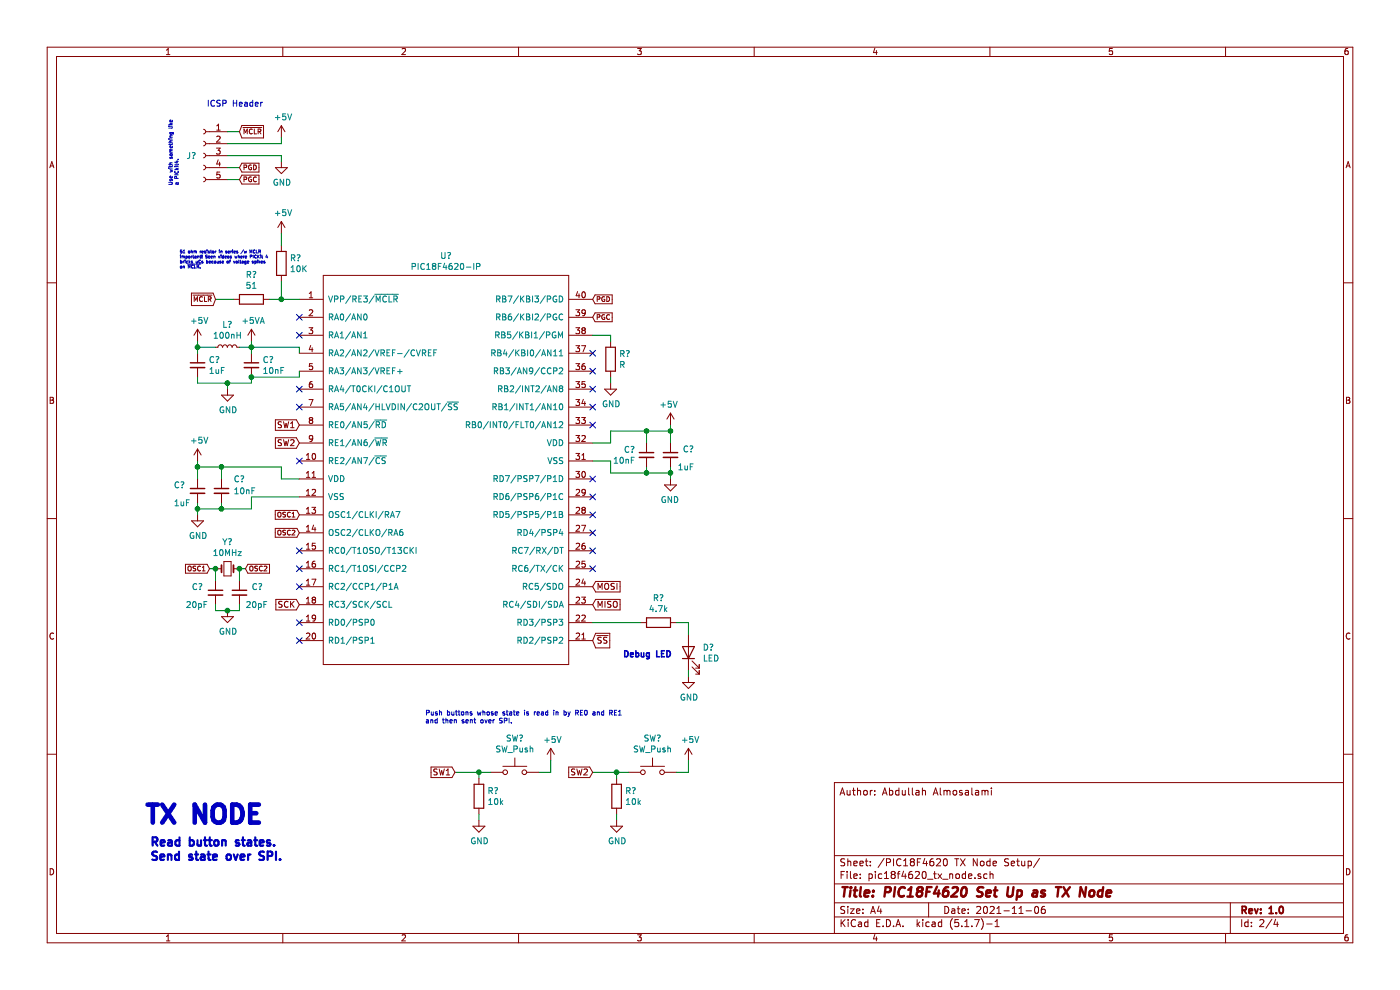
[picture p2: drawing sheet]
EESchema Schematic File Version 4
EELAYER 30 0
EELAYER END
$Descr A4 11693 8268
encoding utf-8
Sheet 2 4
Title "PIC18F4620 Set Up as TX Node"
Date "2021-11-06"
Rev "1.0"
Comp ""
Comment1 ""
Comment2 ""
Comment3 ""
Comment4 "Author: Abdullah Almosalami"
$EndDescr
$Comp
L can_node_board_hw:PIC18F4620-IP U?
U 1 1
P 3750 4000
AR Path="/61A4C010" Ref="U?"  Part="1" 
AR Path="/619FAD4D/61A4C010" Ref="U?"  Part="1" 
F 0 "U?" H 3725 5865 50  0000 C CNN
F 1 "PIC18F4620-IP" H 3725 5774 50  0000 C CNN
F 2 "" H 3600 4550 50  0001 C CNN
F 3 "" H 3600 4550 50  0001 C CNN
	1    3750 4000
	1    0    0    -1  
$EndComp
$Comp
L Device:R R?
U 1 1
P 2350 2200
AR Path="/61A4C016" Ref="R?"  Part="1" 
AR Path="/619FAD4D/61A4C016" Ref="R?"  Part="1" 
F 0 "R?" H 2420 2246 50  0000 L CNN
F 1 "10K" H 2420 2155 50  0000 L CNN
F 2 "" V 2280 2200 50  0001 C CNN
F 3 "~" H 2350 2200 50  0001 C CNN
	1    2350 2200
	1    0    0    -1  
$EndComp
$Comp
L Device:R R?
U 1 1
P 2100 2500
AR Path="/61A4C01C" Ref="R?"  Part="1" 
AR Path="/619FAD4D/61A4C01C" Ref="R?"  Part="1" 
F 0 "R?" V 1893 2500 50  0000 C CNN
F 1 "51" V 1984 2500 50  0000 C CNN
F 2 "" V 2030 2500 50  0001 C CNN
F 3 "~" H 2100 2500 50  0001 C CNN
	1    2100 2500
	0    1    1    0   
$EndComp
$Comp
L Connector:Conn_01x05_Female J?
U 1 1
P 1700 1300
AR Path="/61A4C022" Ref="J?"  Part="1" 
AR Path="/619FAD4D/61A4C022" Ref="J?"  Part="1" 
F 0 "J?" H 1800 1300 50  0000 C CNN
F 1 "Conn_01x05_Female" H 1600 1700 50  0001 C CNN
F 2 "" H 1700 1300 50  0001 C CNN
F 3 "~" H 1700 1300 50  0001 C CNN
	1    1700 1300
	-1   0    0    -1  
$EndComp
Text GLabel 2000 1100 2    40   Input ~ 0
~MCLR
Text GLabel 2000 1400 2    40   Input ~ 0
PGD
Text GLabel 2000 1500 2    40   Input ~ 0
PGC
$Comp
L power:+5V #PWR?
U 1 1
P 2350 1150
AR Path="/61A4C02B" Ref="#PWR?"  Part="1" 
AR Path="/619FAD4D/61A4C02B" Ref="#PWR?"  Part="1" 
F 0 "#PWR?" H 2350 1000 50  0001 C CNN
F 1 "+5V" H 2365 1323 50  0000 C CNN
F 2 "" H 2350 1150 50  0001 C CNN
F 3 "" H 2350 1150 50  0001 C CNN
	1    2350 1150
	1    0    0    -1  
$EndComp
$Comp
L power:GND #PWR?
U 1 1
P 2350 1350
AR Path="/61A4C031" Ref="#PWR?"  Part="1" 
AR Path="/619FAD4D/61A4C031" Ref="#PWR?"  Part="1" 
F 0 "#PWR?" H 2350 1100 50  0001 C CNN
F 1 "GND" H 2355 1177 50  0000 C CNN
F 2 "" H 2350 1350 50  0001 C CNN
F 3 "" H 2350 1350 50  0001 C CNN
	1    2350 1350
	1    0    0    -1  
$EndComp
Wire Wire Line
	2350 1200 1900 1200
Wire Wire Line
	1900 1300 2350 1300
Wire Wire Line
	1900 1100 2000 1100
Wire Wire Line
	1900 1400 2000 1400
Wire Wire Line
	1900 1500 2000 1500
Wire Wire Line
	2350 1200 2350 1150
Wire Wire Line
	2350 1300 2350 1350
Text GLabel 1800 2500 0    40   Input ~ 0
~MCLR
Wire Wire Line
	1800 2500 1950 2500
Wire Wire Line
	2250 2500 2350 2500
$Comp
L power:+5V #PWR?
U 1 1
P 2350 1950
AR Path="/61A4C041" Ref="#PWR?"  Part="1" 
AR Path="/619FAD4D/61A4C041" Ref="#PWR?"  Part="1" 
F 0 "#PWR?" H 2350 1800 50  0001 C CNN
F 1 "+5V" H 2365 2123 50  0000 C CNN
F 2 "" H 2350 1950 50  0001 C CNN
F 3 "" H 2350 1950 50  0001 C CNN
	1    2350 1950
	1    0    0    -1  
$EndComp
Wire Wire Line
	2350 2500 2350 2350
Connection ~ 2350 2500
Wire Wire Line
	2350 2500 2500 2500
Wire Wire Line
	2350 2050 2350 1950
Text Notes 1500 2250 0    25   ~ 0
51 ohm resistor in series /w MCLR\nimportant! Seen videos where PICKit 4\nbricks uCs because of voltage spikes\non ~MCLR.
NoConn ~ 2500 2650
NoConn ~ 2500 2800
Wire Wire Line
	5100 2800 5100 2850
Wire Wire Line
	5100 3200 5100 3150
$Comp
L power:GND #PWR?
U 1 1
P 5100 3200
AR Path="/61A4C07C" Ref="#PWR?"  Part="1" 
AR Path="/619FAD4D/61A4C07C" Ref="#PWR?"  Part="1" 
F 0 "#PWR?" H 5100 2950 50  0001 C CNN
F 1 "GND" H 5105 3027 50  0000 C CNN
F 2 "" H 5100 3200 50  0001 C CNN
F 3 "" H 5100 3200 50  0001 C CNN
	1    5100 3200
	1    0    0    -1  
$EndComp
Wire Wire Line
	4950 2800 5100 2800
$Comp
L Device:R R?
U 1 1
P 5100 3000
AR Path="/61A4C083" Ref="R?"  Part="1" 
AR Path="/619FAD4D/61A4C083" Ref="R?"  Part="1" 
F 0 "R?" H 5170 3046 50  0000 L CNN
F 1 "R" H 5170 2955 50  0000 L CNN
F 2 "" V 5030 3000 50  0001 C CNN
F 3 "~" H 5100 3000 50  0001 C CNN
	1    5100 3000
	1    0    0    -1  
$EndComp
NoConn ~ 4950 2950
NoConn ~ 4950 3100
NoConn ~ 4950 3250
NoConn ~ 4950 3400
NoConn ~ 4950 3550
Text GLabel 4950 2650 2    40   Input ~ 0
PGC
Text GLabel 4950 2500 2    40   Input ~ 0
PGD
$Comp
L Device:L_Small L?
U 1 1
P 1900 2900
AR Path="/61A4C090" Ref="L?"  Part="1" 
AR Path="/619FAD4D/61A4C090" Ref="L?"  Part="1" 
F 0 "L?" V 2085 2900 50  0000 C CNN
F 1 "100nH" V 1994 2900 50  0000 C CNN
F 2 "" H 1900 2900 50  0001 C CNN
F 3 "~" H 1900 2900 50  0001 C CNN
	1    1900 2900
	0    -1   -1   0   
$EndComp
$Comp
L power:+5V #PWR?
U 1 1
P 1650 2850
AR Path="/61A4C096" Ref="#PWR?"  Part="1" 
AR Path="/619FAD4D/61A4C096" Ref="#PWR?"  Part="1" 
F 0 "#PWR?" H 1650 2700 50  0001 C CNN
F 1 "+5V" H 1665 3023 50  0000 C CNN
F 2 "" H 1650 2850 50  0001 C CNN
F 3 "" H 1650 2850 50  0001 C CNN
	1    1650 2850
	1    0    0    -1  
$EndComp
$Comp
L power:+5VA #PWR?
U 1 1
P 2100 2850
AR Path="/61A4C09C" Ref="#PWR?"  Part="1" 
AR Path="/619FAD4D/61A4C09C" Ref="#PWR?"  Part="1" 
F 0 "#PWR?" H 2100 2700 50  0001 C CNN
F 1 "+5VA" H 2115 3023 50  0000 C CNN
F 2 "" H 2100 2850 50  0001 C CNN
F 3 "" H 2100 2850 50  0001 C CNN
	1    2100 2850
	1    0    0    -1  
$EndComp
Wire Wire Line
	1650 2850 1650 2900
Wire Wire Line
	1650 2900 1800 2900
Wire Wire Line
	2100 2900 2100 2850
Wire Wire Line
	2000 2900 2100 2900
Connection ~ 1650 2900
Wire Wire Line
	1650 2900 1650 2950
Wire Wire Line
	2100 2950 2100 2900
Connection ~ 2100 2900
Wire Wire Line
	2500 3150 2500 3100
Wire Wire Line
	2100 2900 2500 2900
Wire Wire Line
	2500 2900 2500 2950
Wire Wire Line
	2100 3150 2500 3150
Wire Wire Line
	1900 3250 1900 3200
$Comp
L power:GND #PWR?
U 1 1
P 1900 3250
AR Path="/61A4C0AF" Ref="#PWR?"  Part="1" 
AR Path="/619FAD4D/61A4C0AF" Ref="#PWR?"  Part="1" 
F 0 "#PWR?" H 1900 3000 50  0001 C CNN
F 1 "GND" H 1905 3077 50  0000 C CNN
F 2 "" H 1900 3250 50  0001 C CNN
F 3 "" H 1900 3250 50  0001 C CNN
	1    1900 3250
	1    0    0    -1  
$EndComp
$Comp
L Device:C_Small C?
U 1 1
P 1650 3050
AR Path="/61A4C0B5" Ref="C?"  Part="1" 
AR Path="/619FAD4D/61A4C0B5" Ref="C?"  Part="1" 
F 0 "C?" H 1742 3096 50  0000 L CNN
F 1 "1uF" H 1742 3005 50  0000 L CNN
F 2 "" H 1650 3050 50  0001 C CNN
F 3 "~" H 1650 3050 50  0001 C CNN
	1    1650 3050
	1    0    0    -1  
$EndComp
$Comp
L Device:C_Small C?
U 1 1
P 2100 3050
AR Path="/61A4C0BB" Ref="C?"  Part="1" 
AR Path="/619FAD4D/61A4C0BB" Ref="C?"  Part="1" 
F 0 "C?" H 2192 3096 50  0000 L CNN
F 1 "10nF" H 2192 3005 50  0000 L CNN
F 2 "" H 2100 3050 50  0001 C CNN
F 3 "~" H 2100 3050 50  0001 C CNN
	1    2100 3050
	1    0    0    -1  
$EndComp
Wire Wire Line
	1650 3150 1650 3200
Wire Wire Line
	1650 3200 1900 3200
Wire Wire Line
	1900 3200 2100 3200
Wire Wire Line
	2100 3200 2100 3150
Connection ~ 1900 3200
Connection ~ 2100 3150
NoConn ~ 2500 3250
NoConn ~ 2500 3400
Text GLabel 2500 3550 0    50   Input ~ 0
SW1
Text GLabel 2500 3700 0    50   Input ~ 0
SW2
$Comp
L power:+5V #PWR?
U 1 1
P 5750 6350
AR Path="/61A4C0CB" Ref="#PWR?"  Part="1" 
AR Path="/619FAD4D/61A4C0CB" Ref="#PWR?"  Part="1" 
F 0 "#PWR?" H 5750 6200 50  0001 C CNN
F 1 "+5V" H 5765 6523 50  0000 C CNN
F 2 "" H 5750 6350 50  0001 C CNN
F 3 "" H 5750 6350 50  0001 C CNN
	1    5750 6350
	1    0    0    -1  
$EndComp
Wire Wire Line
	5750 6450 5750 6350
Wire Wire Line
	5650 6450 5750 6450
Wire Wire Line
	5150 6850 5150 6800
Wire Wire Line
	5150 6450 5250 6450
Wire Wire Line
	5150 6500 5150 6450
Connection ~ 5150 6450
Wire Wire Line
	4950 6450 5150 6450
$Comp
L Switch:SW_Push SW?
U 1 1
P 5450 6450
AR Path="/61A4C0D8" Ref="SW?"  Part="1" 
AR Path="/619FAD4D/61A4C0D8" Ref="SW?"  Part="1" 
F 0 "SW?" H 5450 6735 50  0000 C CNN
F 1 "SW_Push" H 5450 6644 50  0000 C CNN
F 2 "" H 5450 6650 50  0001 C CNN
F 3 "~" H 5450 6650 50  0001 C CNN
	1    5450 6450
	1    0    0    -1  
$EndComp
$Comp
L power:GND #PWR?
U 1 1
P 5150 6850
AR Path="/61A4C0DE" Ref="#PWR?"  Part="1" 
AR Path="/619FAD4D/61A4C0DE" Ref="#PWR?"  Part="1" 
F 0 "#PWR?" H 5150 6600 50  0001 C CNN
F 1 "GND" H 5155 6677 50  0000 C CNN
F 2 "" H 5150 6850 50  0001 C CNN
F 3 "" H 5150 6850 50  0001 C CNN
	1    5150 6850
	1    0    0    -1  
$EndComp
Text GLabel 4950 6450 0    50   Input ~ 0
SW2
$Comp
L Device:R R?
U 1 1
P 5150 6650
AR Path="/61A4C0E5" Ref="R?"  Part="1" 
AR Path="/619FAD4D/61A4C0E5" Ref="R?"  Part="1" 
F 0 "R?" H 5220 6696 50  0000 L CNN
F 1 "10k" H 5220 6605 50  0000 L CNN
F 2 "" V 5080 6650 50  0001 C CNN
F 3 "~" H 5150 6650 50  0001 C CNN
	1    5150 6650
	1    0    0    -1  
$EndComp
$Comp
L power:+5V #PWR?
U 1 1
P 4600 6350
AR Path="/61A4C0EB" Ref="#PWR?"  Part="1" 
AR Path="/619FAD4D/61A4C0EB" Ref="#PWR?"  Part="1" 
F 0 "#PWR?" H 4600 6200 50  0001 C CNN
F 1 "+5V" H 4615 6523 50  0000 C CNN
F 2 "" H 4600 6350 50  0001 C CNN
F 3 "" H 4600 6350 50  0001 C CNN
	1    4600 6350
	1    0    0    -1  
$EndComp
Wire Wire Line
	4600 6450 4600 6350
Wire Wire Line
	4500 6450 4600 6450
Wire Wire Line
	4000 6850 4000 6800
Wire Wire Line
	4000 6450 4100 6450
Wire Wire Line
	4000 6500 4000 6450
Connection ~ 4000 6450
Wire Wire Line
	3800 6450 4000 6450
$Comp
L Switch:SW_Push SW?
U 1 1
P 4300 6450
AR Path="/61A4C0F8" Ref="SW?"  Part="1" 
AR Path="/619FAD4D/61A4C0F8" Ref="SW?"  Part="1" 
F 0 "SW?" H 4300 6735 50  0000 C CNN
F 1 "SW_Push" H 4300 6644 50  0000 C CNN
F 2 "" H 4300 6650 50  0001 C CNN
F 3 "~" H 4300 6650 50  0001 C CNN
	1    4300 6450
	1    0    0    -1  
$EndComp
$Comp
L power:GND #PWR?
U 1 1
P 4000 6850
AR Path="/61A4C0FE" Ref="#PWR?"  Part="1" 
AR Path="/619FAD4D/61A4C0FE" Ref="#PWR?"  Part="1" 
F 0 "#PWR?" H 4000 6600 50  0001 C CNN
F 1 "GND" H 4005 6677 50  0000 C CNN
F 2 "" H 4000 6850 50  0001 C CNN
F 3 "" H 4000 6850 50  0001 C CNN
	1    4000 6850
	1    0    0    -1  
$EndComp
Text GLabel 3800 6450 0    50   Input ~ 0
SW1
$Comp
L Device:R R?
U 1 1
P 4000 6650
AR Path="/61A4C105" Ref="R?"  Part="1" 
AR Path="/619FAD4D/61A4C105" Ref="R?"  Part="1" 
F 0 "R?" H 4070 6696 50  0000 L CNN
F 1 "10k" H 4070 6605 50  0000 L CNN
F 2 "" V 3930 6650 50  0001 C CNN
F 3 "~" H 4000 6650 50  0001 C CNN
	1    4000 6650
	1    0    0    -1  
$EndComp
Text Notes 3550 6050 0    40   ~ 0
Push buttons whose state is read in by RE0 and RE1\nand then sent over SPI.
NoConn ~ 2500 3850
$Comp
L power:+5V #PWR?
U 1 1
P 1650 3850
AR Path="/61A4C10D" Ref="#PWR?"  Part="1" 
AR Path="/619FAD4D/61A4C10D" Ref="#PWR?"  Part="1" 
F 0 "#PWR?" H 1650 3700 50  0001 C CNN
F 1 "+5V" H 1665 4023 50  0000 C CNN
F 2 "" H 1650 3850 50  0001 C CNN
F 3 "" H 1650 3850 50  0001 C CNN
	1    1650 3850
	1    0    0    -1  
$EndComp
$Comp
L power:GND #PWR?
U 1 1
P 1650 4300
AR Path="/61A4C113" Ref="#PWR?"  Part="1" 
AR Path="/619FAD4D/61A4C113" Ref="#PWR?"  Part="1" 
F 0 "#PWR?" H 1650 4050 50  0001 C CNN
F 1 "GND" H 1655 4127 50  0000 C CNN
F 2 "" H 1650 4300 50  0001 C CNN
F 3 "" H 1650 4300 50  0001 C CNN
	1    1650 4300
	1    0    0    -1  
$EndComp
$Comp
L Device:C_Small C?
U 1 1
P 1650 4100
AR Path="/61A4C119" Ref="C?"  Part="1" 
AR Path="/619FAD4D/61A4C119" Ref="C?"  Part="1" 
F 0 "C?" H 1450 4150 50  0000 L CNN
F 1 "1uF" H 1450 4000 50  0000 L CNN
F 2 "" H 1650 4100 50  0001 C CNN
F 3 "~" H 1650 4100 50  0001 C CNN
	1    1650 4100
	1    0    0    -1  
$EndComp
$Comp
L Device:C_Small C?
U 1 1
P 1850 4100
AR Path="/61A4C11F" Ref="C?"  Part="1" 
AR Path="/619FAD4D/61A4C11F" Ref="C?"  Part="1" 
F 0 "C?" H 1950 4200 50  0000 L CNN
F 1 "10nF" H 1950 4100 50  0000 L CNN
F 2 "" H 1850 4100 50  0001 C CNN
F 3 "~" H 1850 4100 50  0001 C CNN
	1    1850 4100
	1    0    0    -1  
$EndComp
Wire Wire Line
	2350 3900 2350 4000
Wire Wire Line
	2350 4000 2500 4000
Wire Wire Line
	5100 3600 5100 3700
Wire Wire Line
	5100 3700 4950 3700
Wire Wire Line
	4950 3850 5100 3850
Wire Wire Line
	5100 3850 5100 3950
Wire Wire Line
	1650 4300 1650 4250
Wire Wire Line
	1650 4000 1650 3900
Wire Wire Line
	1650 3900 1850 3900
Connection ~ 1650 3900
Wire Wire Line
	1650 3900 1650 3850
Wire Wire Line
	1650 4250 1850 4250
Connection ~ 1650 4250
Wire Wire Line
	1650 4250 1650 4200
Wire Wire Line
	1850 4250 1850 4200
Wire Wire Line
	1850 4000 1850 3900
Connection ~ 1850 3900
Wire Wire Line
	1850 3900 2350 3900
$Comp
L power:+5V #PWR?
U 1 1
P 5600 3550
AR Path="/61A4C137" Ref="#PWR?"  Part="1" 
AR Path="/619FAD4D/61A4C137" Ref="#PWR?"  Part="1" 
F 0 "#PWR?" H 5600 3400 50  0001 C CNN
F 1 "+5V" H 5615 3723 50  0000 C CNN
F 2 "" H 5600 3550 50  0001 C CNN
F 3 "" H 5600 3550 50  0001 C CNN
	1    5600 3550
	-1   0    0    -1  
$EndComp
$Comp
L power:GND #PWR?
U 1 1
P 5600 4000
AR Path="/61A4C13D" Ref="#PWR?"  Part="1" 
AR Path="/619FAD4D/61A4C13D" Ref="#PWR?"  Part="1" 
F 0 "#PWR?" H 5600 3750 50  0001 C CNN
F 1 "GND" H 5605 3827 50  0000 C CNN
F 2 "" H 5600 4000 50  0001 C CNN
F 3 "" H 5600 4000 50  0001 C CNN
	1    5600 4000
	-1   0    0    -1  
$EndComp
$Comp
L Device:C_Small C?
U 1 1
P 5600 3800
AR Path="/61A4C143" Ref="C?"  Part="1" 
AR Path="/619FAD4D/61A4C143" Ref="C?"  Part="1" 
F 0 "C?" H 5400 3850 50  0000 L CNN
F 1 "1uF" H 5400 3700 50  0000 L CNN
F 2 "" H 5600 3800 50  0001 C CNN
F 3 "~" H 5600 3800 50  0001 C CNN
	1    5600 3800
	-1   0    0    -1  
$EndComp
$Comp
L Device:C_Small C?
U 1 1
P 5400 3800
AR Path="/61A4C149" Ref="C?"  Part="1" 
AR Path="/619FAD4D/61A4C149" Ref="C?"  Part="1" 
F 0 "C?" H 5492 3846 50  0000 L CNN
F 1 "10nF" H 5492 3755 50  0000 L CNN
F 2 "" H 5400 3800 50  0001 C CNN
F 3 "~" H 5400 3800 50  0001 C CNN
	1    5400 3800
	-1   0    0    -1  
$EndComp
Wire Wire Line
	5600 4000 5600 3950
Wire Wire Line
	5600 3700 5600 3600
Wire Wire Line
	5600 3600 5400 3600
Connection ~ 5600 3600
Wire Wire Line
	5600 3600 5600 3550
Wire Wire Line
	5600 3950 5400 3950
Connection ~ 5600 3950
Wire Wire Line
	5600 3950 5600 3900
Wire Wire Line
	5400 3950 5400 3900
Connection ~ 5400 3950
Wire Wire Line
	5400 3950 5100 3950
Wire Wire Line
	5400 3700 5400 3600
Connection ~ 5400 3600
Wire Wire Line
	5400 3600 5100 3600
$Comp
L Device:Crystal_Small Y?
U 1 1
P 1900 4750
AR Path="/61A4C15D" Ref="Y?"  Part="1" 
AR Path="/619FAD4D/61A4C15D" Ref="Y?"  Part="1" 
F 0 "Y?" H 1900 4975 50  0000 C CNN
F 1 "10MHz" H 1900 4884 50  0000 C CNN
F 2 "" H 1900 4750 50  0001 C CNN
F 3 "~" H 1900 4750 50  0001 C CNN
	1    1900 4750
	1    0    0    -1  
$EndComp
$Comp
L Device:C_Small C?
U 1 1
P 1800 4950
AR Path="/61A4C163" Ref="C?"  Part="1" 
AR Path="/619FAD4D/61A4C163" Ref="C?"  Part="1" 
F 0 "C?" H 1600 5000 50  0000 L CNN
F 1 "20pF" H 1550 4850 50  0000 L CNN
F 2 "" H 1800 4950 50  0001 C CNN
F 3 "~" H 1800 4950 50  0001 C CNN
	1    1800 4950
	1    0    0    -1  
$EndComp
$Comp
L Device:C_Small C?
U 1 1
P 2000 4950
AR Path="/61A4C169" Ref="C?"  Part="1" 
AR Path="/619FAD4D/61A4C169" Ref="C?"  Part="1" 
F 0 "C?" H 2100 5000 50  0000 L CNN
F 1 "20pF" H 2050 4850 50  0000 L CNN
F 2 "" H 2000 4950 50  0001 C CNN
F 3 "~" H 2000 4950 50  0001 C CNN
	1    2000 4950
	1    0    0    -1  
$EndComp
$Comp
L power:GND #PWR?
U 1 1
P 1900 5100
AR Path="/61A4C16F" Ref="#PWR?"  Part="1" 
AR Path="/619FAD4D/61A4C16F" Ref="#PWR?"  Part="1" 
F 0 "#PWR?" H 1900 4850 50  0001 C CNN
F 1 "GND" H 1905 4927 50  0000 C CNN
F 2 "" H 1900 5100 50  0001 C CNN
F 3 "" H 1900 5100 50  0001 C CNN
	1    1900 5100
	1    0    0    -1  
$EndComp
Wire Wire Line
	1900 5100 1800 5100
Wire Wire Line
	1800 5100 1800 5050
Wire Wire Line
	1800 4850 1800 4750
Wire Wire Line
	2000 4750 2000 4850
Wire Wire Line
	2000 5100 1900 5100
Wire Wire Line
	2000 5050 2000 5100
Connection ~ 1900 5100
Text GLabel 1750 4750 0    40   Input ~ 0
OSC1
Text GLabel 2050 4750 2    40   Input ~ 0
OSC2
Wire Wire Line
	1750 4750 1800 4750
Connection ~ 1800 4750
Wire Wire Line
	2000 4750 2050 4750
Connection ~ 2000 4750
Wire Wire Line
	2100 4150 2100 4250
Wire Wire Line
	2100 4250 1850 4250
Wire Wire Line
	2100 4150 2500 4150
Connection ~ 1850 4250
Text GLabel 2500 4300 0    40   Input ~ 0
OSC1
NoConn ~ 2500 4600
NoConn ~ 2500 4750
NoConn ~ 2500 4900
NoConn ~ 2500 5200
NoConn ~ 2500 5350
Text GLabel 2500 5050 0    50   Input ~ 0
SCK
Text GLabel 4950 5050 2    50   Input ~ 0
MISO
Text GLabel 4950 4900 2    50   Input ~ 0
MOSI
NoConn ~ 4950 4750
NoConn ~ 4950 4600
NoConn ~ 4950 4450
NoConn ~ 4950 4300
NoConn ~ 4950 4150
NoConn ~ 4950 4000
Text Notes 2200 900  2    50   ~ 0
ICSP Header
Text Notes 1500 1550 1    30   ~ 0
Use with something like\na PICkit4.
Text Notes 1200 6900 0    150  ~ 30
TX NODE
$Comp
L power:GND #PWR?
U 1 1
P 5750 5650
AR Path="/61A4C1B2" Ref="#PWR?"  Part="1" 
AR Path="/619FAD4D/61A4C1B2" Ref="#PWR?"  Part="1" 
F 0 "#PWR?" H 5750 5400 50  0001 C CNN
F 1 "GND" H 5755 5477 50  0000 C CNN
F 2 "" H 5750 5650 50  0001 C CNN
F 3 "" H 5750 5650 50  0001 C CNN
	1    5750 5650
	1    0    0    -1  
$EndComp
$Comp
L Device:LED D?
U 1 1
P 5750 5450
AR Path="/61A4C1B8" Ref="D?"  Part="1" 
AR Path="/619FAD4D/61A4C1B8" Ref="D?"  Part="1" 
F 0 "D?" V 5789 5332 50  0000 R CNN
F 1 "LED" V 5698 5332 50  0000 R CNN
F 2 "" H 5750 5450 50  0001 C CNN
F 3 "~" H 5750 5450 50  0001 C CNN
	1    5750 5450
	0    -1   -1   0   
$EndComp
Wire Wire Line
	5750 5650 5750 5600
Wire Wire Line
	5750 5300 5750 5200
Text Notes 5200 5500 0    50   ~ 10
Debug LED
Wire Wire Line
	4950 5200 5350 5200
Wire Wire Line
	5650 5200 5750 5200
$Comp
L Device:R R?
U 1 1
P 5500 5200
AR Path="/61A4C1C3" Ref="R?"  Part="1" 
AR Path="/619FAD4D/61A4C1C3" Ref="R?"  Part="1" 
F 0 "R?" V 5293 5200 50  0000 C CNN
F 1 "4.7k" V 5384 5200 50  0000 C CNN
F 2 "" V 5430 5200 50  0001 C CNN
F 3 "~" H 5500 5200 50  0001 C CNN
	1    5500 5200
	0    1    1    0   
$EndComp
Text Notes 1250 7200 0    70   ~ 14
Read button states.\nSend state over SPI.
Text GLabel 4950 5350 2    50   Input ~ 0
~SS
Text GLabel 2500 4450 0    40   Input ~ 0
OSC2
$EndSCHEMATC
